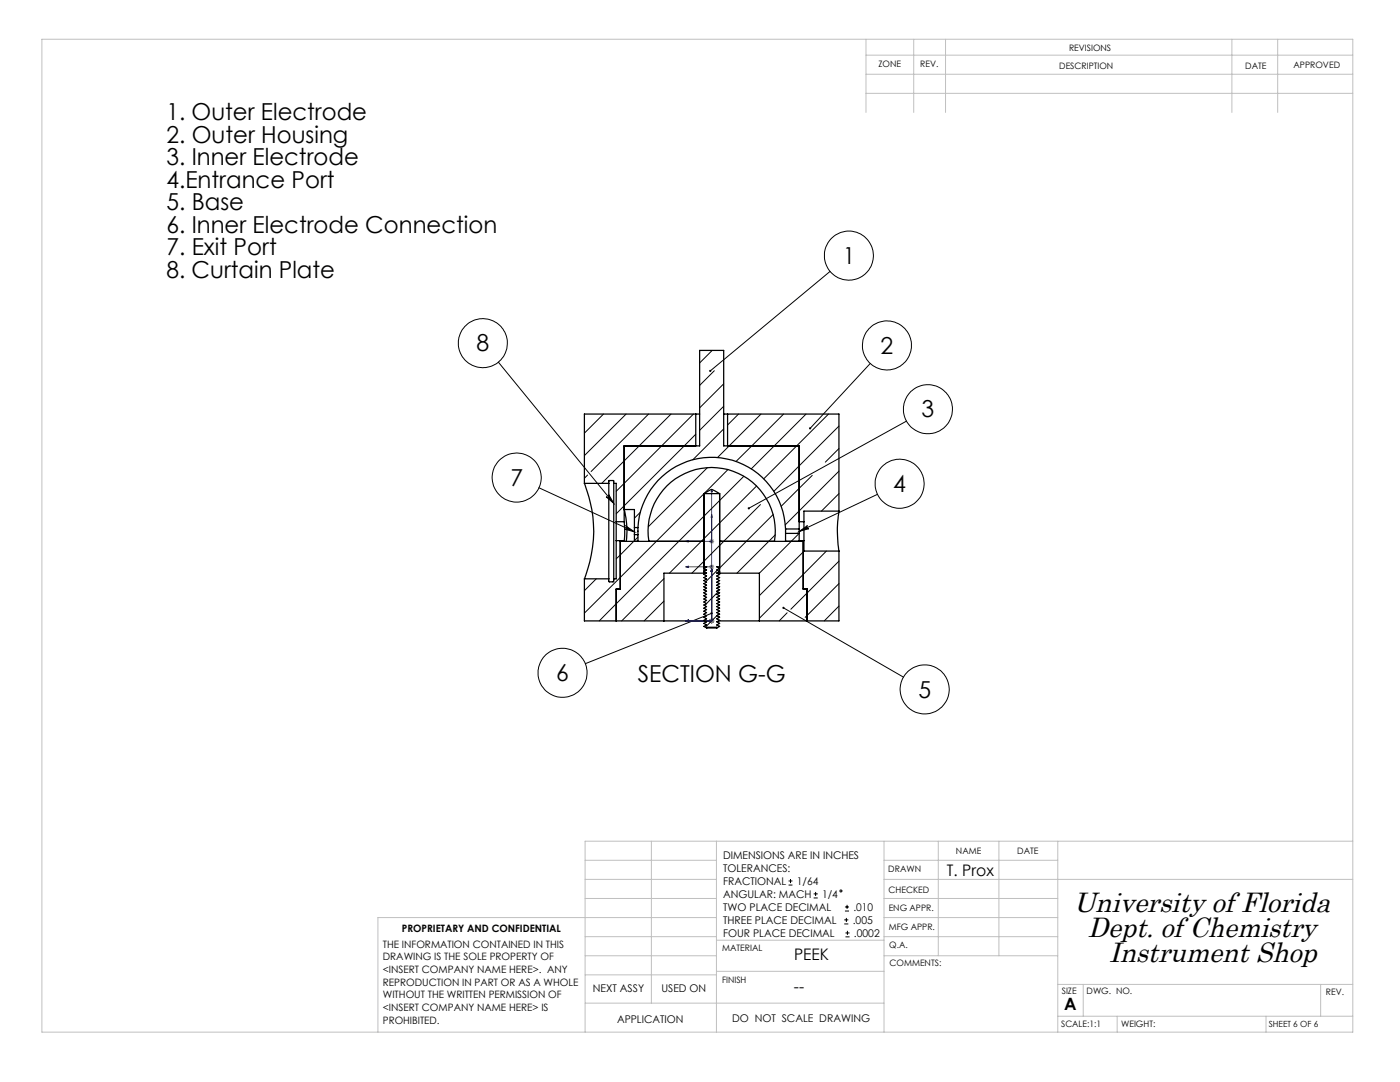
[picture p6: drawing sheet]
<svg xmlns="http://www.w3.org/2000/svg" width="279mm" height="216mm" viewBox="0 0 279 216" stroke-linecap="round" stroke-linejoin="round" font-family="sans-serif">
<g fill="none" stroke="#000" stroke-width=".2">
<path d="M165.7 54.2l-24 19.8M99.4 72.2l23.1 28.2M173.7 72.5l-12 13M107.6 97.3l19 8.8M121 99.1a.34 .34 0 0 0 .4 .1 .34 .34 0 0 0 .1-.5l1 1.7zM175.1 98.6l-15.6 7.4M180.9 84l-31.5 17.4M125 105l1.6 1.1-1.9-.5a.33 .33 0 0 0 .4-.2 .33 .33 0 0 0-.1-.4zM159.5 106l1.6-1.1a.33 .33 0 0 0-.1 .4 .33 .33 0 0 0 .4 .2zM142 122.4l-25.2 10M156.4 121.3l23.9 13.8M157.4 176.6h.8"/>
<path d="M157.4 175.8h.8M157.8 175.4v.8M162.4 179.2h.8M162.4 178.4h.8M162.8 178v.8M168.5 184.4h.8M168.5 183.6h.8M168.6 181.8h.8M168.6 181h.8M168.7 186.9h.8M168.7 186.2h.8M168.9 183.2v.8"/>
<path d="M169.1 180.6v.8M169.1 185.7v.8"/>
<circle cx="169.4" cy="51" r="4.9"/>
<circle cx="96.4" cy="68.5" r="4.9"/>
<circle cx="177" cy="68.9" r="4.9"/>
<circle cx="103.1" cy="95.3" r="4.9"/>
<circle cx="179.5" cy="96.5" r="4.9"/>
<circle cx="185.2" cy="81.7" r="4.9"/>
<circle cx="112.3" cy="134.2" r="4.9"/>
<circle cx="184.5" cy="137.6" r="4.9"/>
<circle cx="167.8" cy="177.8" r=".21"/>
</g>
<path d="M142 97.6l.2 .5h-.3zM142 97.6v15.5h-5.2M136.8 108l.6-.1v.3zM136.8 113.1l.6-.1v.2zM136.8 108h5.2M142 113.5l.2 .5h-.3zM142 102.7l.2 .5h-.3zM142 113.5v10.4h-5.2M136.8 123.9l.6-.1v.2z" fill="none" stroke="#00f" stroke-width=".2"/>
<path d="M141.5 108h1M141.5 113.1h1M141.7 107.7l.7 .7M141.7 112.7l.7 .8M142 107.5v1M142 112.6v1M142.4 107.7l-.7 .7M142.4 112.7l-.7 .8M141.5 123.9h1M141.7 123.5l.7 .7M142 123.4v1M142.4 123.5l-.7 .7" fill="none" stroke="#808080" stroke-width=".2"/>
<g fill="none" stroke="#c0c0c0" stroke-width=".2">
<path d="M8.4 7.8h261.6v198.2h-261.6zM172.8 11h97.2M172.8 14.8h97.2M172.8 18.6h97.2M172.8 7.8v14.6M182.4 7.8v14.6M188.7 7.8v14.6M245.9 7.8v14.6M255 7.8v14.6M116.8 171.7h26.2M116.8 175.5h26.2M116.8 179.3h26.2"/>
<path d="M130 167.9v32.3M143 167.9v38.1M176.4 167.9v38.1M176.4 171.7h34.7M176.4 175.5h93.6M176.4 179.3h34.7M187.3 167.9v22.8M199.4 167.9v22.8M211.1 167.9v38.1M270 167.9h-153.2v38.1M116.8 190.7h26.2M116.8 186.9h26.2"/>
<path d="M116.8 194.5h26.2M143 193.8h33.4M143 187.6h33.4M143 183.1h-67.6v22.9M176.4 190.7h34.7M176.4 183.1h34.7M176.4 186.9h34.7M211.1 196.4h58.9M216.2 196.4v6.4M263.6 196.4v6.4M116.8 200.2h59.6M211.1 202.8h58.9"/>
<path d="M223 202.8v3.2M252.7 202.8v3.2"/>
</g>
<path d="M141.6 73.8v.4l.1-.2-.1 .2a.22 .22 0 0 0 .3 0 .22 .22 0 0 0 0-.3 .22 .22 0 0 0-.3-.1zM161.6 85.3l-.1 .3 .2-.1-.2 .1 .1 .1a.22 .22 0 0 0 .3-.3 .22 .22 0 0 0-.3-.1zM141.8 122.2a.23 .23 0 0 0 .2 .4 .23 .23 0 0 0 .2-.3l-.2 .1 .2-.1-.2-.2zM156.2 121.1l.2 .2-.2-.1a.23 .23 0 0 0 .2 .3 .23 .23 0 0 0 .2-.4 .23 .23 0 0 0-.4 0zM149.2 101.3l.1 .2 .1-.1-.1 .1a.22 .22 0 0 0 .3 0 .22 .22 0 0 0-.1-.3 .22 .22 0 0 0-.3 .1zM159.5 106l1.6-1.1a.33 .33 0 0 0-.1 .4 .33 .33 0 0 0 .4 .2zM125 105l1.6 1.1-1.9-.5a.33 .33 0 0 0 .4-.2 .33 .33 0 0 0-.1-.4zM121 99.1a.34 .34 0 0 0 .4 .1 .34 .34 0 0 0 .1-.5l1 1.7z" fill="#000"/>
<path d="M136.8 123.9l.6 .1v-.2zM142 113.5l-.1 .5h.3zM136.8 123.9l.6 .1v-.2zM142 113.5l-.1 .5h.3zM136.8 123.9l.6 .1v-.2zM142 113.5l-.1 .5h.3zM136.8 108l.6 .2v-.3zM142 97.6l-.1 .5h.3zM136.8 123.9l.6 .1v-.2zM142 113.5l-.1 .5h.3zM136.8 113.1l.6 .1v-.2zM142 102.7l-.1 .5h.3z" fill="#00f"/>
<g fill="none" stroke="#000" stroke-width=".2">
<path d="M142.1 69.9l-2.5 2.5M142.6 74l-3 2.9M144.4 76.6l-4.8 4.8M117.3 94.8l-.7 .6M120.4 82.6l-3.8 3.8M125 82.6l-8.4 8.3M129.4 82.6l-11.4 11.5M133.9 82.6l-13.8 13.8M138.4 82.6l-15.4 15.4M138.9 86.6l-15.9 15.9M140.5 98.5l-23.9 23.8M141.2 93.3l-11.8 11.8"/>
<path d="M144.4 85.6l-6.1 6.2M144.4 81.1l-4.8 4.8M145.3 93.7l-4.8 4.8M147.4 82.6l-2.2 2.2M148.4 95l-28.8 28.9M151 97l-17.4 17.4M151.9 82.6l-8.7 8.7M156.4 82.6l-9.5 9.5M160.9 82.6l-11 11M162.1 94.9l-6.2 6.1M165.3 82.6l-12.9 12.9M167.4 85l-13 13"/>
<path d="M167.4 94l-10.7 10.7M167.4 98.5l-3.5 3.5M167.4 89.5l-2.7 2.7M119 115.5l-2.4 2.4M126.5 108l-3.5 3.5M127.3 107.2l-.7 .7M127.8 102.2l-1.2 1.2M132.5 119.9l-3.9 4M132.5 115.5l-8.4 8.4M140.5 116.5h.1M143.2 113.8l-2.3 2.3M143.3 118.1l-2.7 2.7"/>
<path d="M143.5 113.4l-.1 .1M143.6 108.8l-5.5 5.6M151.8 100.7l-8.2 8.2M154.3 102.7l-10.7 10.6M154.7 106.7l-7.6 7.7M159.5 106.4l-7.9 8M160.4 110l-8.8 8.9M164.9 110l-13.3 13.4M167.4 112l-9.6 9.6M167.4 116.5l-6.7 6.7M143.4 122.5l-2.6 2.7M157.1 122.3l-1.6 1.6"/>
<path d="M167.4 120.9l-2.9 3"/>
</g>
<g fill="none" stroke="#000" stroke-width=".25">
<path d="M116.6 96.4a25.2 25.2 0 0 1 0 19.1M116.6 96.4h4.9M121.5 96.4v19.1M121.5 96.4v-.5h.9l.1 .5M122.5 96.4v19.1M122.5 96.4h.5v7.7M138.9 82.6h.7M138.9 82.6h-22.3v13.8M138.9 82.6v6.4M140.5 98.5l1.5-.8 1.6 .8M140.5 98.5v15.9M140.5 98.5h3.1"/>
<path d="M143.6 98.5v15.9M144.4 82.6h.8M145.2 82.6h22.2v19.4M145.2 82.6v6.4M116.6 115.5v8.4h15.9M116.6 115.5h4.9M121.5 115.5l.1 .6h.8l.1-.6M123 104.1v3.8M123 107.9v7.6h-.5M123 104.1h1.6M123 107.9h1.6M124.6 104.1v-15.1h15v-19.1h4.8v19.1h15.1v17.4"/>
<path d="M124.6 104.1l.1 1.5-.1 2.3M124.6 107.9v.1M126.6 105.3v-3.6h-2l.1 .7a17.2 17.2 0 0 1 .3 5.6M126.6 105.3v1.4M126.6 105.3h.7M126.6 106.7v1.3M126.6 106.7h.7M127.3 105.3a14.7 14.7 0 0 1 14.9-14 14.7 14.7 0 0 1 14.6 14.3M127.3 105.3v1.4M127.3 106.7v1.3M129.5 108a12.7 12.7 0 0 1 12.5-14.7 12.7 12.7 0 0 1 12.6 14.7M140.5 114.4h.4"/>
<path d="M140.5 113.1h.5l-.5 .3 .5 .3-.5 .3 .5 .3-.5 .3 .5 .3-.5 .4 .5 .2-.5 .4 .5 .3-.5 .3 .5 .3-.5 .3 .5 .3-.5 .3 .5 .3-.5 .3 .5 .3-.5 .3 .5 .3-.5 .3 .5 .3-.5 .3 .5 .3-.5 .3 .5 .3-.5 .4 .5 .2-.5 .4 .5 .2-.5 .4 .5 .3-.5 .3 .5 .3-.5 .3 .5 .3-.5 .3 .5 .3-.5 .3 .5 .3M140.5 107.8l-.3 .2M140.5 108h-16.7v9.5h-.8v6.4M140.5 114.4h-8v9.5M143.2 114.4h.4M143.6 113.1h-.5l.5 .3-.5 .3 .5 .3-.5 .3 .5 .3-.5 .3 .5 .4-.5 .2 .5 .4-.5 .3 .5 .3-.5 .3 .5 .3-.5 .3 .5 .3-.5 .3 .5 .3-.5 .3 .5 .3-.5 .3 .5 .3-.5 .3 .5 .3-.5 .3 .5 .3-.5 .3 .5 .4-.5 .2 .5 .4-.5 .2 .5 .4-.5 .3 .5 .3-.5 .3 .5 .3-.5 .3 .5 .3-.5 .3 .5 .3-.5 .3M143.6 108h16.7v9.5h.8v6.4M143.6 107.8l.3 .2M143.6 114.4h8v9.5M156.8 105.6v.8M156.8 105.6h2.7M156.8 106.4h2.7"/>
<path d="M156.8 106.4v1.6M159.5 106.4v1.6M159.5 104.1h.9M159.5 107.9h.9M160.4 104.1v3.8M160.4 107.9v2.1h7M167.4 102a24.6 24.6 0 0 0 0 8M167.4 110v13.9h-15.8M167.4 102h-7v2.1M132.5 123.9h8.2M141 125.3h2.1M141 125.3v-.1h2.1v.1"/>
<path d="M143.4 123.9h8.2"/>
</g>
<g font-size="5.6">
<text x="214.3" y="181.9">University of Florida</text>
<text x="217.1" y="187">Dept. of Chemistry</text>
<text x="221.3" y="192">Instrument Shop</text>
</g>
<g font-size="4.7">
<text x="33.2" y="24">1. Outer Electrode</text>
<text x="33.2" y="28.5">2. Outer Housing</text>
<text x="33.2" y="33">3. Inner Electrode</text>
<text x="33.2" y="37.5">4.Entrance Port</text>
<text x="33.2" y="42">5. Base</text>
<text x="33.2" y="46.5">6. Inner Electrode Connection</text>
<text x="33.2" y="51">7. Exit Port</text>
<text x="168.2" y="52.6">1</text>
<text x="33.2" y="55.5">8. Curtain Plate</text>
<text x="95.1" y="70.1">8</text>
<text x="175.8" y="70.6">2</text>
<text x="183.9" y="83.3">3</text>
<text x="101.9" y="96.9">7</text>
<text x="178.3" y="98.2">4</text>
<text x="111" y="135.9">6</text>
<text x="127.3" y="136.1">SECTION G-G</text>
<text x="183.3" y="139.2">5</text>
</g>
<text font-size="3.4" x="212.4" y="201.4">A</text>
<g font-size="3.2">
<text x="189" y="174.9">T. Prox</text>
<text x="158.5" y="191.5">PEEK</text>
<text x="158.4" y="197.9">--</text>
</g>
<g font-size="2.1">
<text x="144.3" y="171.4">DIMENSIONS ARE IN INCHES</text>
<text x="144.3" y="174">TOLERANCES:</text>
<text x="144.3" y="179.2">ANGULAR: MACH</text>
<text x="144.3" y="176.6">FRACTIONAL</text>
<text x="159" y="176.6">1/64</text>
<text x="164.1" y="179.2">1/4</text>
<text x="144.3" y="184.3">THREE PLACE DECIMAL</text>
<text x="144.3" y="181.8">TWO PLACE DECIMAL</text>
<text x="170.2" y="184.3">.005</text>
<text x="170.3" y="181.8">.010</text>
<text x="144.3" y="186.9">FOUR PLACE DECIMAL</text>
<text x="170.4" y="186.9">.0002</text>
<text x="118.3" y="197.9">NEXT ASSY</text>
<text x="132" y="197.9">USED ON</text>
<text x="146.1" y="203.8">DO NOT SCALE DRAWING</text>
<text x="123.1" y="204">APPLICATION</text>
</g>
<g font-size="2">
<text x="76.4" y="189.1">THE INFORMATION CONTAINED IN THIS</text>
<text x="76.4" y="191.6">DRAWING IS THE SOLE PROPERTY OF</text>
<text x="80.2" y="186.1">PROPRIETARY AND CONFIDENTIAL</text>
<text x="76.4" y="194.2">&lt;INSERT COMPANY NAME HERE&gt;. ANY</text>
<text x="76.4" y="196.7">REPRODUCTION IN PART OR AS A WHOLE</text>
<text x="76.4" y="199.2">WITHOUT THE WRITTEN PERMISSION OF</text>
<text x="76.4" y="201.7">&lt;INSERT COMPANY NAME HERE&gt; IS</text>
<text x="76.4" y="204.3">PROHIBITED.</text>
</g>
<g font-size="1.8">
<text x="213.3" y="10.2">REVISIONS</text>
<text x="175.3" y="13.5">ZONE</text>
<text x="183.7" y="13.4">REV.</text>
<text x="211.4" y="13.8">DESCRIPTION</text>
<text x="248.5" y="13.7">DATE</text>
<text x="258.2" y="13.6">APPROVED</text>
<text x="190.8" y="170.3">NAME</text>
<text x="203" y="170.4">DATE</text>
<text x="177.3" y="174.1">DRAWN</text>
<text x="177.3" y="178.1">CHECKED</text>
<text x="177.4" y="181.7">ENG APPR.</text>
<text x="177.4" y="185.5">MFG APPR.</text>
<text x="144.1" y="189.8">MATERIAL</text>
<text x="177.5" y="189.3">Q.A.</text>
<text x="144.1" y="196.2">FINISH</text>
<text x="177.5" y="192.8">COMMENTS:</text>
<text x="211.9" y="198.3">SIZE</text>
<text x="216.9" y="198.4">DWG. NO.</text>
<text x="264.6" y="198.5">REV.</text>
<text x="211.8" y="204.9">SCALE:1:1</text>
<text x="223.7" y="205">WEIGHT:</text>
</g>
<text font-size="1.7" x="253.2" y="204.9">SHEET 6 OF 6</text>
</svg>
